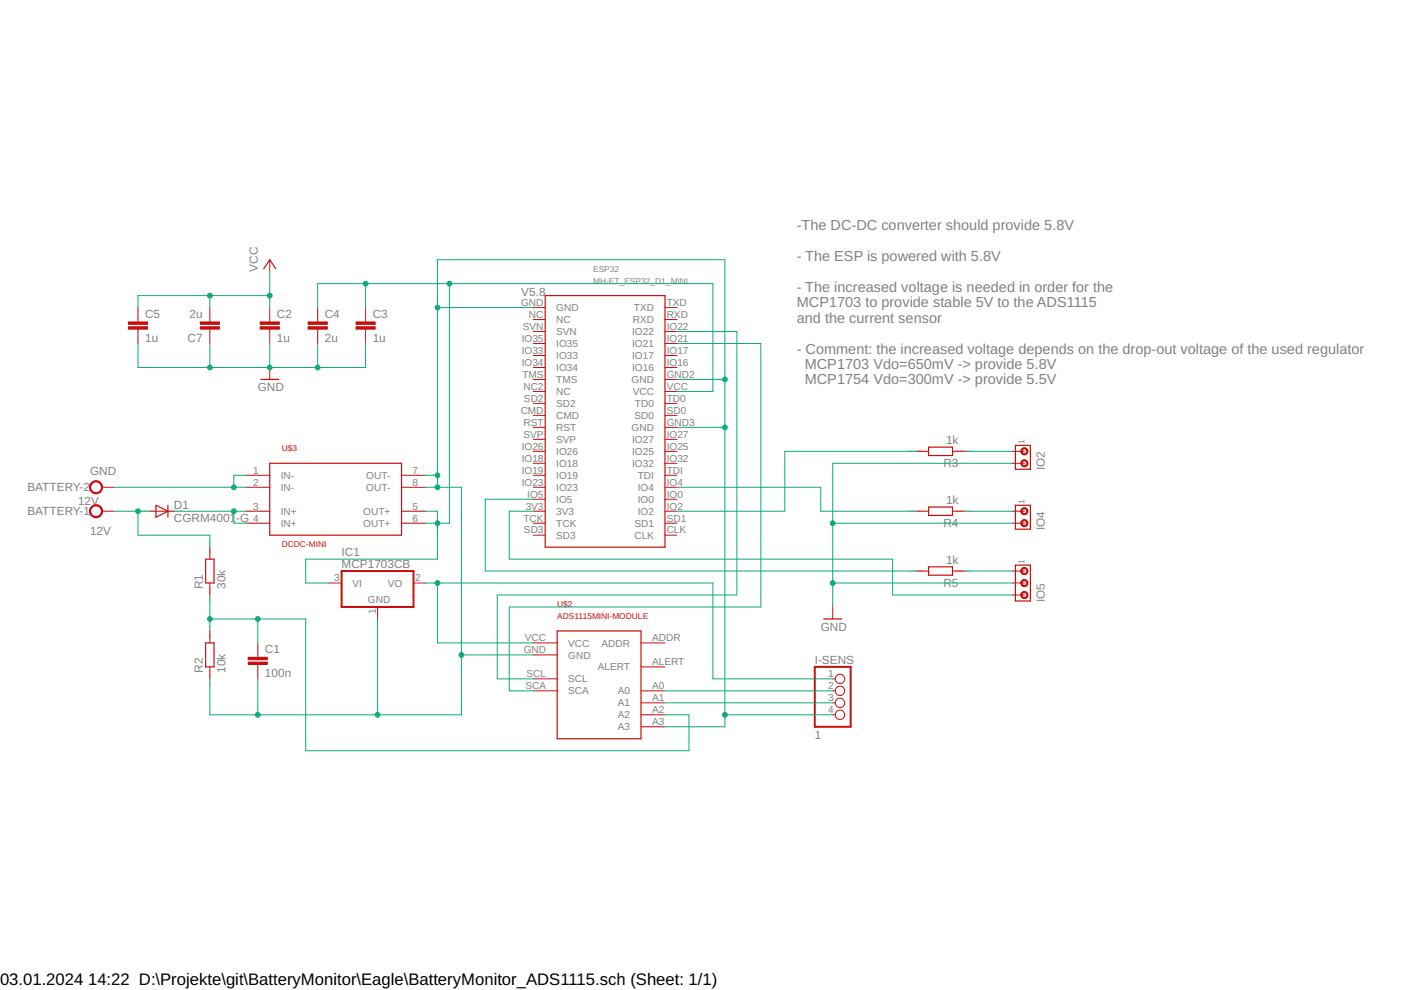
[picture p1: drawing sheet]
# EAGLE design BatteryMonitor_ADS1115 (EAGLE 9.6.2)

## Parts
BATTERY  12V  W237-102  [W237-102]
C1  100n  C-EUC1206  [C1206]
C2  1u  C-EUC1206  [C1206]
C3  1u  C-EUC1206  [C1206]
C4  2u  C-EUC1206  [C1206]
C5  1u  C-EUC1206  [C1206]
C7  2u  C-EUC1206  [C1206]
D1  CGRM4001-G  [SOD-123_MINI-SMA]
ESP32  MH-ET_ESP32_D1_MINI  [MH-ET_ESP32_D1_MINI]
I-SENS  1  PINHD-1X4/90  [1X04/90]
IC1  MCP1703CB  [SOT23]
IO2  MTA02-100  [10X02MTA]
IO4  MTA02-100  [10X02MTA]
IO5  MTA03-100  [10X03MTA]
R1  30k  RR1206  [R1206]
R2  10k  RR1206  [R1206]
R3  1k  RR1206  [R1206]
R4  1k  RR1206  [R1206]
R5  1k  RR1206  [R1206]
U$2  ADS1115MINI-MODULE  [ADS1115]
U$3  DCDC-MINI  [DCDC-MINI]

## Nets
12V: BATTERY.1 D1.A R1.2
GND: BATTERY.2 C1.2 C2.2 C3.2 C4.2 C5.2 C7.1 ESP32.GND ESP32.GND2(GND) ESP32.GND3(GND) I-SENS.4 IC1.1(GND) IO2.2 IO4.2 IO5.2 R2.1 U$2.A3 U$2.GND U$3.1(IN-) U$3.2(IN-) U$3.7(OUT-) U$3.8(OUT-)
N$1: IO5.1 R5.1
N$2: ESP32.IO2 R3.2
N$3: ESP32.IO4 R4.2
N$4: I-SENS.2 U$2.A0
N$5: ESP32.IO5 R5.2
N$6: I-SENS.3 U$2.A1
N$7: ESP32.IO21 U$2.SCA
N$8: ESP32.IO22 U$2.SCL
N$9: C1.1 R1.1 R2.2 U$2.A2
N$10: IO4.1 R4.1
N$11: IO2.1 R3.1
N$12: ESP32.3V3 IO5.3
V5.8: C3.1 C4.1 ESP32.VCC IC1.3(VI) U$3.5(OUT+) U$3.6(OUT+)
V12: D1.C U$3.3(IN+) U$3.4(IN+)
VCC: C2.1 C5.1 C7.2 I-SENS.1 IC1.2(VO) U$2.VCC
Unconnected: ESP32.CLK ESP32.CMD ESP32.IO0 ESP32.IO16 ESP32.IO17 ESP32.IO18 ESP32.IO19 ESP32.IO23 ESP32.IO25 ESP32.IO26 ESP32.IO27 ESP32.IO32 ESP32.IO33 ESP32.IO34 ESP32.IO35 ESP32.NC ESP32.NC2(NC) ESP32.RST ESP32.RXD ESP32.SD0 ESP32.SD1 ESP32.SD2 ESP32.SD3 ESP32.SVN ESP32.SVP ESP32.TCK ESP32.TD0 ESP32.TDI ESP32.TMS ESP32.TXD U$2.ADDR U$2.ALERT

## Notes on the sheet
- -The DC-DC converter should provide 5.8V
   
  - The ESP is powered with 5.8V
  
  - The increased voltage is needed in order for the 
  MCP1703 to provide stable 5V to the ADS1115 
  and the current sensor
  
  - Comment: the increased voltage depends on the drop-out voltage of the used regulator
    MCP1703 Vdo=650mV -> provide 5.8V
    MCP1754 Vdo=300mV -> provide 5.5V
